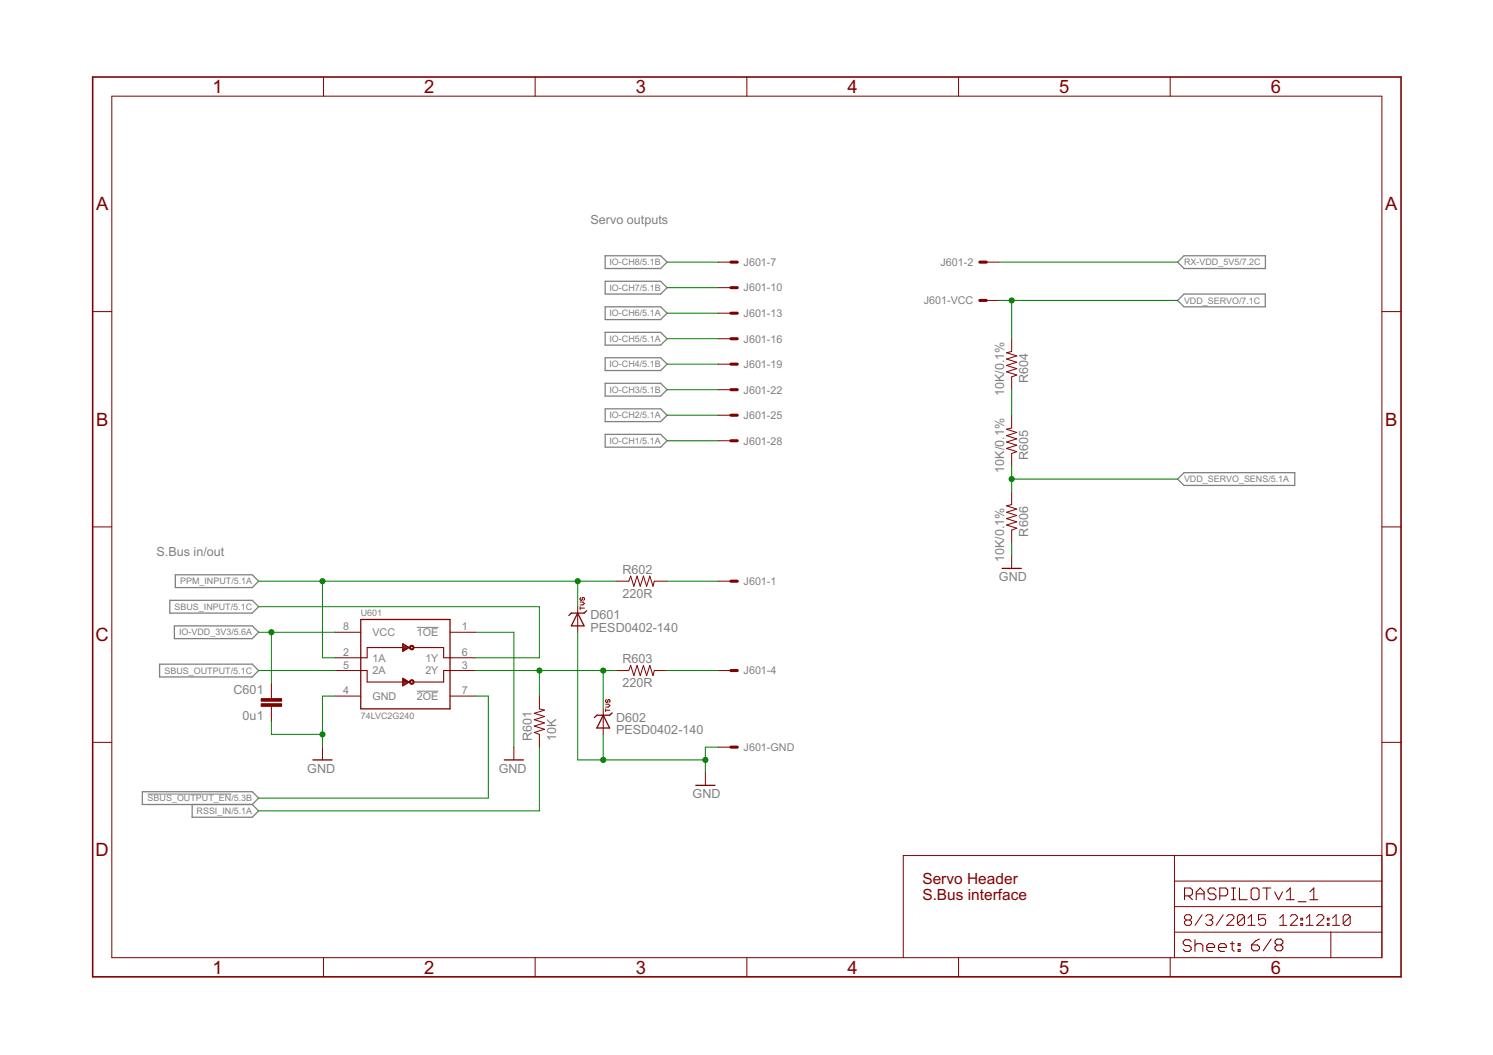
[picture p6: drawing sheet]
<svg xmlns="http://www.w3.org/2000/svg" width="297mm" height="210mm" viewBox="0 0 297 210" stroke-linecap="round" stroke-linejoin="round" font-family="sans-serif">
<path d="M82.9 124.8h4.3M82.9 137.5h4.3M29.4 158h16.6" fill="none" stroke="#808080" stroke-width=".2"/>
<g fill="none" stroke="#808080" stroke-width=".25">
<path d="M120.4 50.9h11l1.3 1.3-1.3 1.2h-11zM120.4 56h11l1.3 1.2-1.3 1.3h-11zM234.3 59.8l1.3-1.3h16.1v2.5h-16.1zM234.3 52.2l1.3-1.3h16.2v2.5h-16.2zM120.4 76.3h11l1.3 1.2-1.3 1.3h-11zM120.4 61h11l1.3 1.3-1.3 1.3h-11zM120.4 66.1h11l1.3 1.3-1.3 1.3h-11zM120.4 71.2h11l1.3 1.3-1.3 1.2h-11zM120.4 86.4h11l1.3 1.3-1.3 1.3h-11zM120.4 81.3h11l1.3 1.3-1.3 1.3h-11zM235.6 94h22v2.6h-22l-1.3-1.3zM33.8 119.4h16.4l1.3 1.3-1.3 1.3h-16.4z"/>
<path d="M34.9 114.4h15.3l1.3 1.2-1.3 1.3h-15.3zM31.7 132.1h18.5l1.3 1.3-1.3 1.3h-18.5zM34.7 124.5h15.5l1.3 1.3-1.3 1.3h-15.5zM28.3 157.5h21.9l1.3 1.3-1.3 1.3h-21.9zM38.2 160.1v2.5h12l1.3-1.3-1.3-1.2"/>
</g>
<path d="M199.4 113.1h3.8M71.8 123.3h17.7v17.7h-17.7zM114.9 122l1.3 2.5h-2.5zM116.7 121.5l-.5 .5h-2.5l-.5 .4M62.3 151.2h3.8M100.3 151.2h3.8M120 142.3l1.3 2.5h-2.6zM121.8 141.8l-.5 .5h-2.6l-.4 .5M138.4 156.3h3.8" fill="none" stroke="#800000" stroke-width=".25"/>
<g fill="none" stroke="#800000" stroke-width=".2">
<path d="M22.2 19.1h252.7v171.4h-252.7zM64.4 15.3v3.8M106.5 15.3v3.8M148.6 15.3v3.8M190.7 15.3v3.8M232.8 15.3v3.8M142.9 52.2h2.5M142.9 57.2h2.5M196.2 52.2h2.5M196.2 59.8h2.5M18.4 62h3.8M142.9 62.3h2.5"/>
<path d="M142.9 67.4h2.5M142.9 72.5h2.5M142.9 77.5h2.5M201.3 67.4v2.5l-1 .3 2 .6-2 .6 2 .7-2 .6 2 .6-2 .7 2 .6-1 .4v2.5M274.9 62h3.8M142.9 82.6h2.5M142.9 87.7h2.5M201.3 82.6v2.6l-1 .2 2 .6-2 .7 2 .6-2 .6 2 .7-2 .6 2 .7-1 .3v2.6M201.3 97.9v2.5l-1 .2 2 .7-2 .6 2 .7-2 .6 2 .6-2 .7 2 .6-1 .4v2.5M18.4 104.8h3.8M115.4 119.8h.6l.3 .3-.3 .3h-.6M115.5 118.9l-.1 .1 .1 .4 .3-.1 .2-.4 .3 .1-.2 .4"/>
<path d="M122.6 115.6h2.5l.4-1 .6 2 .6-2 .7 2 .6-2 .7 2 .6-2 .6 2 .3-1h2.5M142.9 115.6h2.5M201.3 110.6v2.5M274.9 104.8h3.8M54 136v3M66.7 125.8h5.1M66.7 138.5h5.1M66.7 130.9h5.1M66.7 133.4h5.1M89.5 125.8h5.1M89.5 138.5h5.1M89.5 130.9h5.1"/>
<path d="M89.5 133.4h5.1M107.3 138.5v2.5l1 .3-2 .6 2 .7-2 .6 2 .6-2 .7 2 .6-2 .6 1 .4v2.6M114.9 120.7v5.1M115.4 121h.9M115.4 120.7v.6M120.6 139.2l-.1 .1 .1 .4 .3-.1 .2-.4 .2 .1-.1 .4M122.6 133.4h2.5l.4-1 .6 2 .6-2 .7 2 .6-2 .7 2 .6-2 .6 2 .3-1h2.5M142.9 133.4h2.5M18.4 147.7h3.8M54 140.5v3.1M64.2 148.7v2.5M102.2 148.7v2.5"/>
<path d="M120 141v5.1M120.5 141.3h.8M120.5 141v.6M120.5 140.1h.6l.2 .3-.2 .3h-.6M140.3 153.7v2.6M142.9 148.7h2.5M274.9 147.7h3.8M233.7 170.2v20.3M233.7 175.3h41.2M274.9 170.2h-95.2v20.3M64.4 190.5v3.9M106.5 190.5v3.9"/>
<path d="M148.6 190.5v3.9M190.7 190.5v3.9M232.8 190.5v3.9M233.7 185.5h41.2M233.7 180.4h41.2M236 183l-.4-.3v-.3l.4-.4h.7l.4 .4v.3l-.4 .3M236 183l-.4 .4v.3l.4 .4h.7l.4-.4v-.3l-.4-.4M236 183h.7M239.2 182l-1.4 2.1M239.9 182.4l.3-.4h.7l.4 .4v.3l-.4 .3M240.6 183h.3M240.9 183l.4 .4v.3l-.4 .4h-.7l-.3-.4"/>
<path d="M243.4 182l-1.4 2.1M244.1 182.4l.3-.4h.7l.4 .4v.3l-1.4 1.4h1.4M247.6 182.4l-.4-.4h-.7l-.3 .4v1.3M247.6 182.4v1.3l-.4 .4h-.7l-.3-.4M247.6 182.4l-1.4 1.3M248.3 184.1h1.4M248.3 182.7l.7-.7v2.1M251.8 182h-1.4v1l.7-.3h.3l.4 .3v.7l-.4 .4h-.7l-.3-.4M254.6 184.1h1.4M254.6 182.7l.7-.7v2.1M256.7 182.4l.3-.4h.8l.3 .4v.3l-1.4 1.4h1.4M258.8 183.7h.4v.4h-.4z"/>
<path d="M258.8 182.7h.4v.3h-.4zM259.9 184.1h1.4M259.9 182.7l.7-.7v2.1M262 182.4l.3-.4h.7l.4 .4v.3l-1.4 1.4h1.4M264.1 183.7h.3v.4h-.3zM264.1 182.7h.3v.3h-.3zM264.8 185.5v5M265.1 184.1h1.4M265.1 182.7l.7-.7v2.1M268.6 182.4l-.3-.4h-.7l-.4 .4v1.3M268.6 182.4v1.3l-.3 .4h-.7l-.4-.4M268.6 182.4l-1.4 1.3"/>
</g>
<g fill="none" stroke="#800000" stroke-width=".21">
<path d="M71.8 133.4h1.2v2.3h7.1M80.1 128.8h-7.1v2.1h-1.2M80.1 128.1l1.3 .7-1.3 .8zM80.1 134.9l1.3 .8-1.3 .8zM80.1 129.6h.1M80.1 129.4h.4M80.1 129.2h.7M80.1 129.1h1M80.1 128.9h1.2M80.1 128.7h1.1M80.1 128.5h.8M80.1 128.4h.5"/>
<path d="M80.1 128.2h.2M80.1 136.4h.1M80.1 136.2h.4M80.1 136.1h.7M80.1 135.9h1M80.1 135.7h1.2M80.1 135.6h1.1M80.1 135.4h.8M80.1 135.2h.5M80.1 135h.2M82.4 128.8h5.9v2.1h1.2M89.5 133.4h-1.2v2.3h-5.9"/>
<path d="M235.7 178.2h1.1l.4-.4v-.7l-.4-.4h-1.1v2.3M236.5 178.2l.7 .8M238 179v-1.5l.8-.8 .8 .8v1.5M238 177.8h1.6M241.9 177.1l-.4-.4h-.8l-.4 .4v.4l.4 .3h.8l.4 .4v.4l-.4 .4h-.8l-.4-.4M242.7 178.2h1.2l.3-.4v-.7l-.3-.4h-1.2v2.3M245 176.7h.8M245 179h.8M245.4 176.7v2.3M246.6 176.7v2.3h1.5M249.3 176.7h.8l.4 .4v1.5l-.4 .4h-.8l-.4-.4v-1.5zM251.2 176.7h1.6"/>
<path d="M252 176.7v2.3M253.6 177.5l.8 1.5 .8-1.5M255.9 179h1.6M255.9 177.5l.8-.8v2.3M258.3 179.4h1.5M260.6 179h1.6M260.6 177.5l.8-.8v2.3M237 187.3l-.4-.3h-.8l-.4 .3v.4l.4 .4h.8l.4 .4v.4l-.4 .4h-.8l-.4-.4M237.7 187v2.3M237.7 188.1l.4-.4h.8l.4 .4v1.2M240.1 188.5h1.6v-.4l-.4-.4h-.8l-.4 .4v.8l.4 .4h.8M242.4 188.5h1.6v-.4l-.4-.4h-.8l-.4 .4v.8l.4 .4h.8"/>
<path d="M244.8 187.7h.8M245.2 187.3v1.6l.4 .4M246.3 187.7h.4v.4h-.4zM246.3 188.9h.4v.4h-.4zM249 188h1.2l.4 .4v.4l-.4 .4h-.8l-.4-.4zM250.6 186.8l-.8 .4-.8 .8M252.9 186.8l-1.6 2.4M254.1 188l-.4 .4v.4l.4 .4h.7l.4-.4v-.4l-.4-.4M254.1 188h.7M254.1 188l-.4-.4v-.4l.4-.4h.7l.4 .4v.4l-.4 .4"/>
</g>
<path d="M18.4 15.3h260.3v179.1h-260.3z" fill="none" stroke="#800000" stroke-width=".32"/>
<g fill="#800000" stroke="#800000" stroke-width=".2">
<path d="M81.6 135.3a.46 .46 0 0 1 .7 .2 .46 .46 0 0 1-.3 .6 .46 .46 0 0 1-.5-.4h.2a.25 .25 0 0 1 .3-.3 .25 .25 0 0 1 .1 .4 .25 .25 0 0 1-.4 0l-.2-.1z" fill-rule="evenodd"/>
<path d="M81.6 128.5a.46 .46 0 0 1 .7 .1 .46 .46 0 0 1-.3 .7 .46 .46 0 0 1-.5-.5h.2a.25 .25 0 0 1 .3-.2 .25 .25 0 0 1 .1 .3 .25 .25 0 0 1-.4 0l-.2-.1z" fill-rule="evenodd"/>
</g>
<g fill="#800000" stroke="#800000" stroke-width=".2">
<path d="M52 140h4v.5h-4z"/>
<path d="M52 139h4v.5h-4z"/>
</g>
<g fill="none" stroke="#800000" stroke-width=".61">
<path d="M145.4 52.2h1.3M145.4 57.2h1.3M194.9 52.2h1.3M194.9 59.8h1.3M145.4 62.3h1.3M145.4 67.4h1.3M145.4 72.5h1.3M145.4 77.5h1.3M145.4 82.6h1.3M145.4 87.7h1.3M145.4 115.6h1.3M145.4 133.4h1.3"/>
<path d="M145.4 148.7h1.3"/>
</g>
<g fill="none" stroke="#008000" stroke-width=".2">
<path d="M132.7 52.2h10.2M132.7 57.2h10.2M198.7 59.8h35.6M198.7 52.2h35.6M201.3 59.8v7.6M132.7 77.5h10.2M132.7 72.5h10.2M132.7 67.4h10.2M132.7 62.3h10.2M201.3 77.5v5.1M132.7 87.7h10.2M132.7 82.6h10.2"/>
<path d="M201.3 92.8v5.1M201.3 95.3h33M51.5 115.6h71.1M64.2 115.6v15.3h2.5M114.9 115.6v5.1M132.7 115.6h10.2M201.3 108v2.6M51.5 125.8h15.2M51.5 120.7h55.8v10.2h-12.7M51.5 133.4h15.2M54 125.8v10.2M66.7 138.5h-2.5v10.2"/>
<path d="M94.6 138.5h2.6v20.3h-45.7M94.6 125.8h7.6v22.9M94.6 133.4h28M107.3 133.4v5.1M114.9 125.8v25.4h25.4M120 133.4v7.6M132.7 133.4h10.2M54 143.6v2.5h10.2M107.3 148.7v12.6h-55.8M120 146.1v5.1M142.9 148.7h-2.6v5"/>
</g>
<g fill="#008000" stroke="#008000" stroke-width=".2">
<circle cx="64.2" cy="146.1" r=".51"/>
<circle cx="120" cy="151.2" r=".51"/>
<circle cx="140.3" cy="151.2" r=".51"/>
<circle cx="64.2" cy="115.6" r=".51"/>
<circle cx="114.9" cy="115.6" r=".51"/>
<circle cx="107.3" cy="133.4" r=".51"/>
<circle cx="120" cy="133.4" r=".51"/>
<circle cx="54" cy="125.8" r=".51"/>
<circle cx="201.3" cy="59.8" r=".51"/>
<circle cx="201.3" cy="95.3" r=".51"/>
</g>
<g font-size="4.1" fill="#800000">
<text x="42.3" y="18.5">1</text>
<text x="84.4" y="18.5">2</text>
<text x="126.5" y="18.5">3</text>
<text x="168.6" y="18.5">4</text>
<text x="210.7" y="18.5">5</text>
<text x="252.9" y="18.5">6</text>
<text x="19.1" y="41.9">A</text>
<text x="275.6" y="41.9">A</text>
<text x="19.1" y="84.7">B</text>
<text x="275.6" y="84.7">B</text>
<text x="19" y="127.6">C</text>
<text x="275.5" y="127.6">C</text>
<text x="19" y="170.4">D</text>
<text x="275.5" y="170.4">D</text>
<text x="42.3" y="193.7">1</text>
<text x="84.4" y="193.7">2</text>
<text x="126.5" y="193.7">3</text>
<text x="168.6" y="193.7">4</text>
<text x="210.7" y="193.7">5</text>
<text x="252.9" y="193.7">6</text>
</g>
<g font-size="3.4" fill="#800000">
<text x="183.5" y="175.8">Servo Header</text>
<text x="183.5" y="179.1">S.Bus interface</text>
</g>
<g font-size="2.8" fill="#808080">
<text x="117.5" y="44.5">Servo outputs</text>
<text x="204.6" y="76.3" transform="rotate(-90 204.6 76.3)">R604</text>
<text x="199.8" y="78.8" transform="rotate(-90 199.8 78.8)">10K/0.1%</text>
<text x="199.8" y="94" transform="rotate(-90 199.8 94)">10K/0.1%</text>
<text x="204.6" y="91.5" transform="rotate(-90 204.6 91.5)">R605</text>
<text x="204.6" y="106.7" transform="rotate(-90 204.6 106.7)">R606</text>
<text x="31.1" y="110.6">S.Bus in/out</text>
<text x="199.8" y="111.8" transform="rotate(-90 199.8 111.8)">10K/0.1%</text>
<text x="123.8" y="118.9">220R</text>
<text x="123.8" y="114.1">R602</text>
<text x="198.7" y="115.6">GND</text>
<text x="117.5" y="125.8">PESD0402-140</text>
<text x="117.5" y="123.3">D601</text>
<text x="123.8" y="131.9">R603</text>
<text x="123.8" y="136.7">220R</text>
<text x="46.5" y="138.1">C601</text>
<text x="48.3" y="143.2">0u1</text>
<text x="122.6" y="143.6">D602</text>
<text x="105.8" y="147.4" transform="rotate(-90 105.8 147.4)">R601</text>
<text x="110.6" y="147.4" transform="rotate(-90 110.6 147.4)">10K</text>
<text x="122.6" y="146.1">PESD0402-140</text>
<text x="61.1" y="153.7">GND</text>
<text x="99.2" y="153.7">GND</text>
<text x="137.8" y="158.8">GND</text>
</g>
<g font-size="2.4" fill="#808080">
<text x="148" y="52.9">J601-7</text>
<text x="187.1" y="52.9">J601-2</text>
<text x="148" y="58">J601-10</text>
<text x="148" y="63.1">J601-13</text>
<text x="183.8" y="60.5">J601-VCC</text>
<text x="148" y="68.1">J601-16</text>
<text x="148" y="73.2">J601-19</text>
<text x="148" y="78.3">J601-22</text>
<text x="148" y="83.4">J601-25</text>
<text x="148" y="88.5">J601-28</text>
<text x="148" y="116.4">J601-1</text>
<text x="68.2" y="125.4">8</text>
<text x="91.9" y="125.4">1</text>
<text x="68.2" y="130.5">2</text>
<text x="74.1" y="126.6">VCC</text>
<text x="74.1" y="131.6">1A</text>
<text x="82.9" y="126.6">1OE</text>
<text x="84.6" y="131.6">1Y</text>
<text x="91.9" y="130.5">6</text>
<text x="68.2" y="133.1">5</text>
<text x="74.1" y="134.2">2A</text>
<text x="84.6" y="134.2">2Y</text>
<text x="91.9" y="133.1">3</text>
<text x="148" y="134.2">J601-4</text>
<text x="68.2" y="138.1">4</text>
<text x="74.1" y="139.2">GND</text>
<text x="82.9" y="139.2">2OE</text>
<text x="91.9" y="138.1">7</text>
<text x="148" y="149.4">J601-GND</text>
</g>
<g font-size="2" fill="#808080">
<text x="121.3" y="52.8">IO-CH8/5.1B</text>
<text x="235.6" y="52.8">RX-VDD_5V5/7.2C</text>
<text x="121.3" y="57.9">IO-CH7/5.1B</text>
<text x="121.3" y="62.9">IO-CH6/5.1A</text>
<text x="235.6" y="60.4">VDD_SERVO/7.1C</text>
<text x="121.3" y="68">IO-CH5/5.1A</text>
<text x="121.3" y="73.1">IO-CH4/5.1B</text>
<text x="121.3" y="83.3">IO-CH2/5.1A</text>
<text x="121.3" y="78.2">IO-CH3/5.1B</text>
<text x="121.3" y="88.3">IO-CH1/5.1A</text>
<text x="235.6" y="96">VDD_SERVO_SENS/5.1A</text>
<text x="35.9" y="116.3">PPM_INPUT/5.1A</text>
<text x="34.7" y="121.3">SBUS_INPUT/5.1C</text>
<text x="71.8" y="122.5">U601</text>
<text x="35.6" y="126.4">IO-VDD_3V3/5.6A</text>
<text x="32.7" y="134">SBUS_OUTPUT/5.1C</text>
<text x="71.8" y="143.1">74LVC2G240</text>
<text x="29.4" y="159.4">SBUS_OUTPUT_EN/5.3B</text>
<text x="39.1" y="162">RSSI_IN/5.1A</text>
</g>
</svg>
